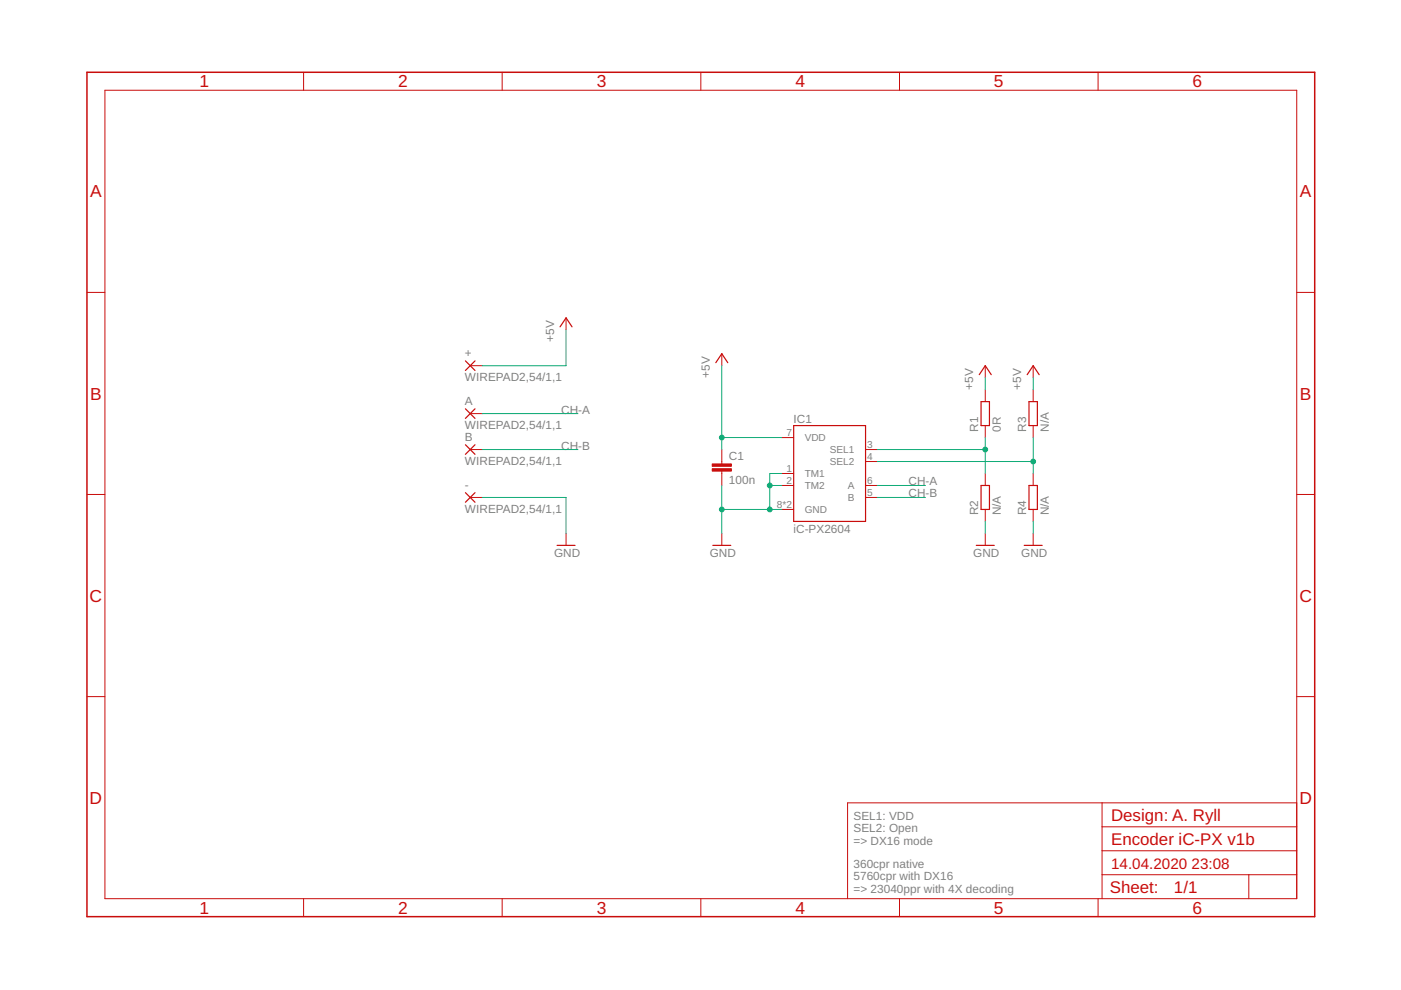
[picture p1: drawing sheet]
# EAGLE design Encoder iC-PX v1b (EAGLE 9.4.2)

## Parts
+  WIREPAD2,54/1,1  [2,54/1,1]
-  WIREPAD2,54/1,1  [2,54/1,1]
A  WIREPAD2,54/1,1  [2,54/1,1]
B  WIREPAD2,54/1,1  [2,54/1,1]
C1  100n  C-EUC0603  [C0603]
IC1  iC-PX2604  IC-PX  [ODFN8-3X3]
R1  0R  R-EU_R0603  [R0603]
R2  N/A  R-EU_R0603  [R0603]
R3  N/A  R-EU_R0603  [R0603]
R4  N/A  R-EU_R0603  [R0603]

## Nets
+5V: +.1(P) C1.1 IC1.7(VDD) R1.2 R3.2
CH-A: A.1(P) IC1.6(A)
CH-B: B.1(P) IC1.5(B)
GND: -.1(P) C1.2 IC1.1(TM1) IC1.2(TM2) IC1.8(GND) IC1.BP(GND) R2.1 R4.1
SEL1: IC1.3(SEL1) R1.1 R2.2
SEL2: IC1.4(SEL2) R3.1 R4.2

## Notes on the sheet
- Design: A. Ryll
- SEL1: VDD
  SEL2: Open
  => DX16 mode
- 360cpr native
  5760cpr with DX16
  => 23040ppr with 4X decoding
